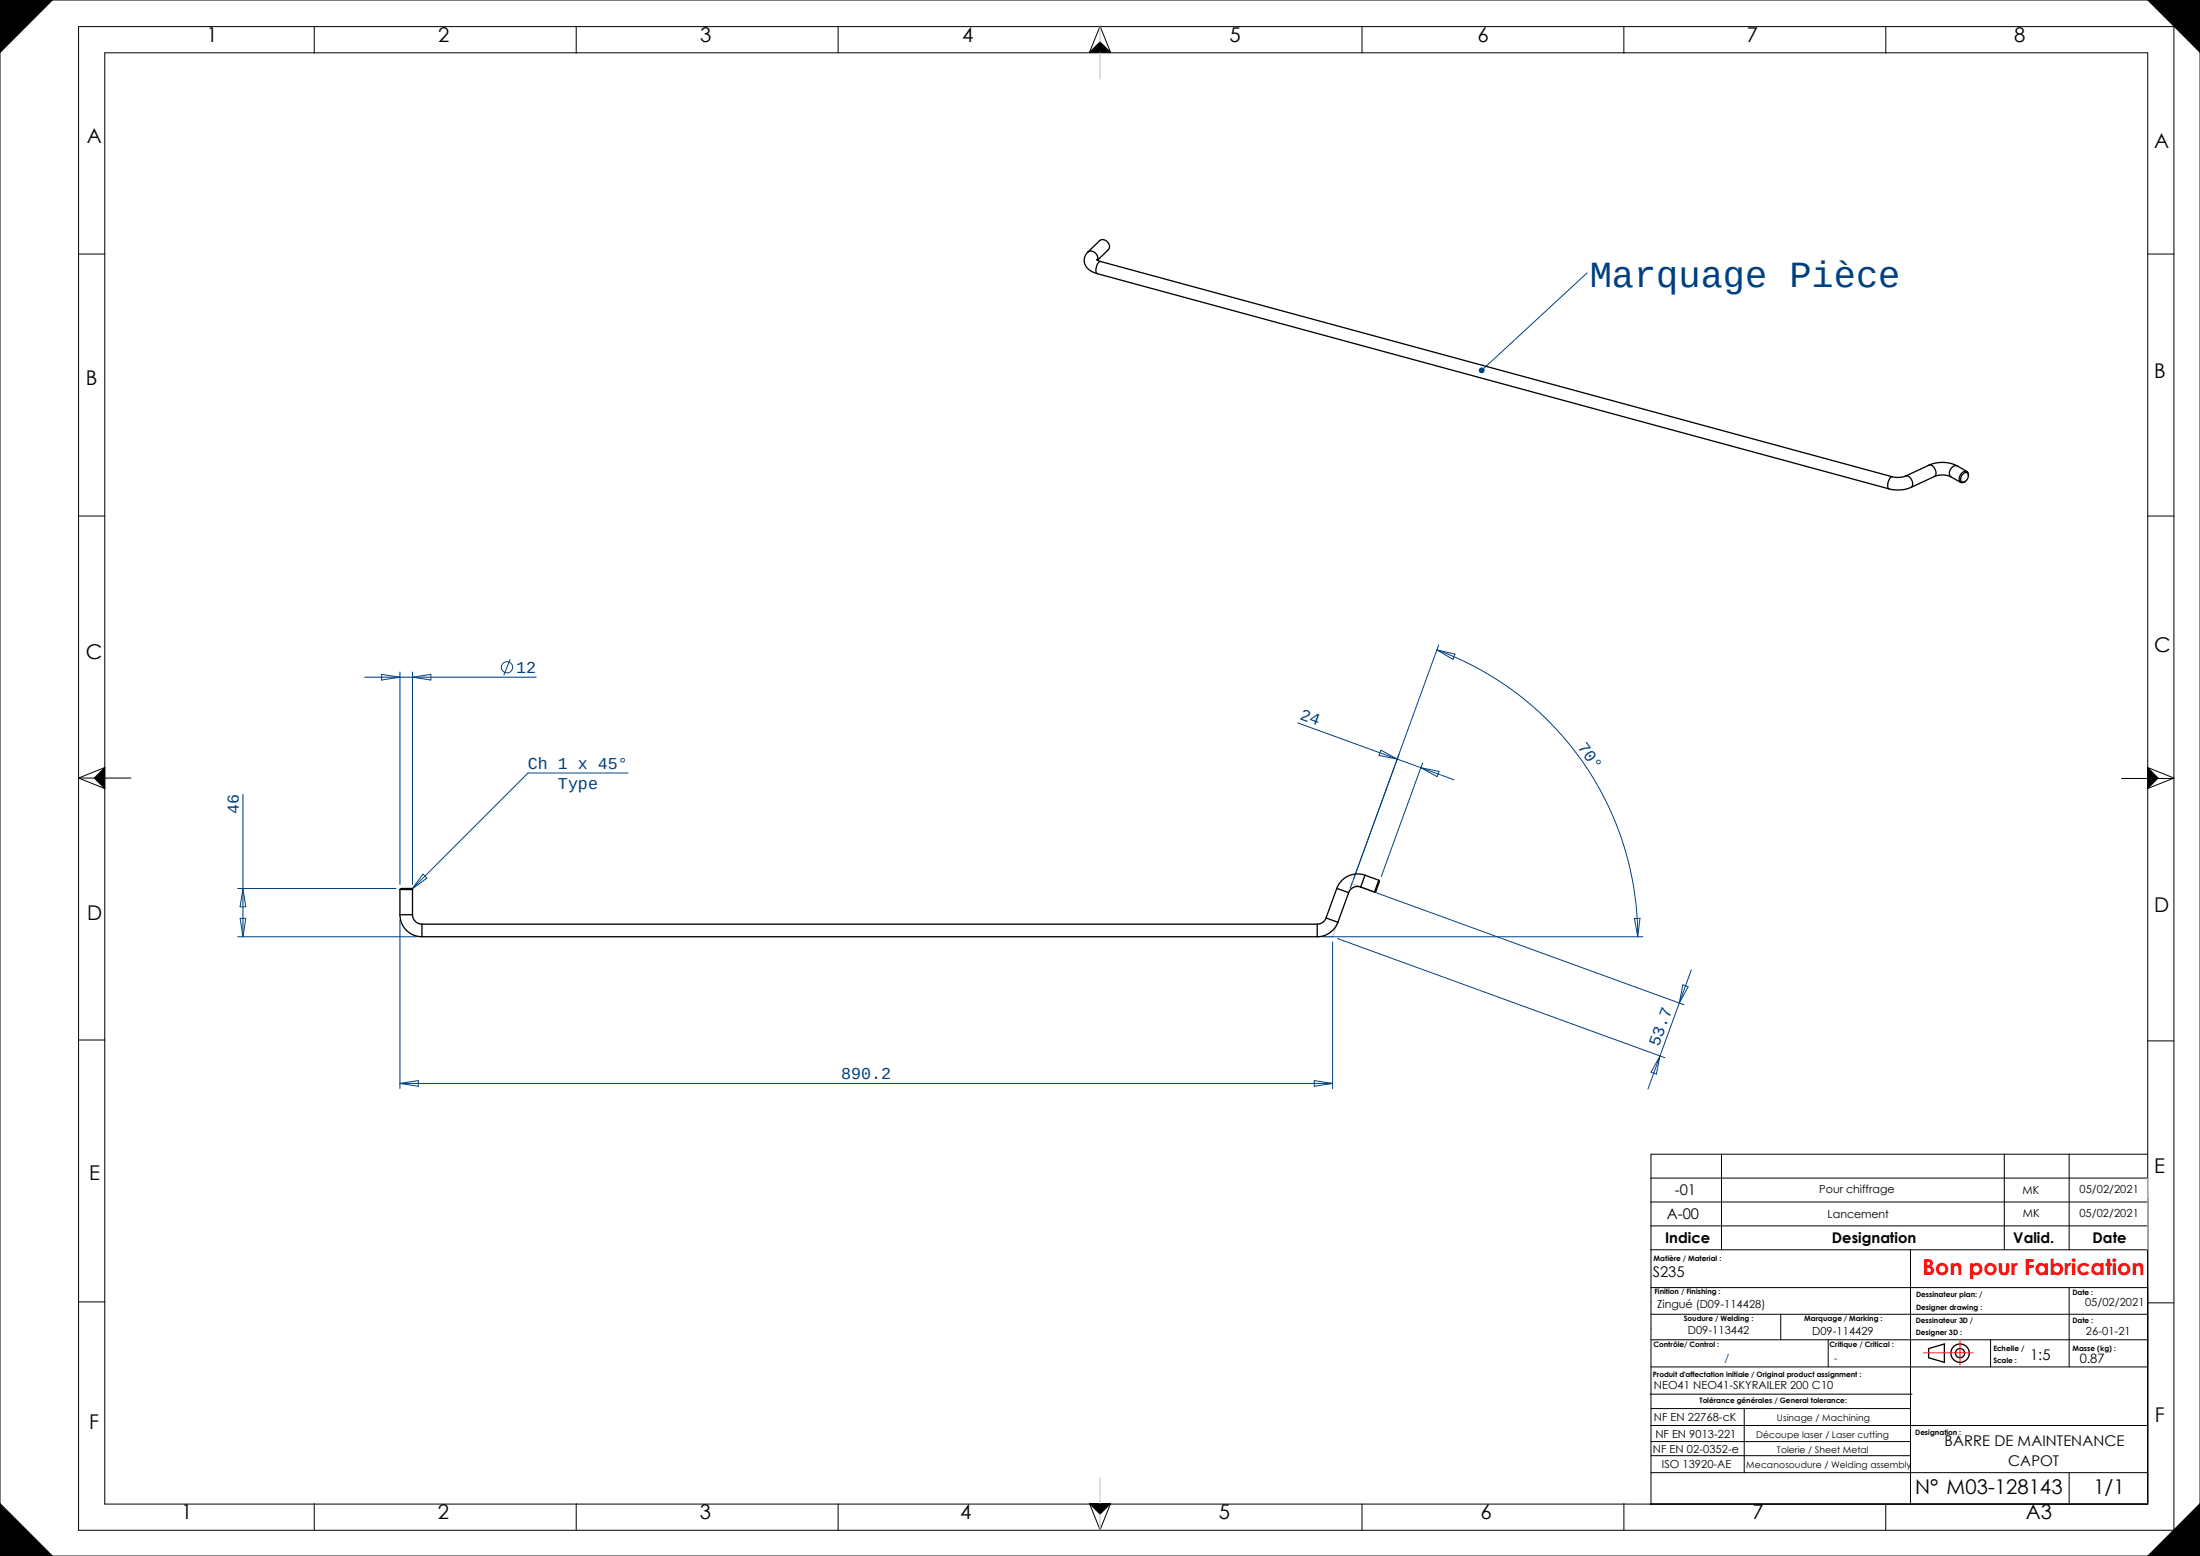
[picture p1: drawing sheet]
<svg xmlns="http://www.w3.org/2000/svg" width="420mm" height="297mm" viewBox="0 0 420 297" stroke-linecap="round" stroke-linejoin="round" font-family="sans-serif">
<g fill="none" stroke="#000" stroke-width=".25">
<path d="M368.2 257.4l3-.9v3.5l-3-.8z"/>
<circle cx="374.2" cy="258.3" r=".87"/>
<circle cx="374.2" cy="258.3" r="1.76"/>
</g>
<g fill="none" stroke="#000" stroke-width=".19">
<path d="M0 0h420v297h-420zM10 0l-10 10M15 5.1h400v287h-400zM20 10.1h390v277h-390zM60 5.2v5M110 5.2v5M160 5.1v5M208 10l2-5 2 5M208 10h4M208 10l2-2 2 2M260 5.1v5M310 5.2v5"/>
<path d="M360 5.2v5M410 0l10 10M15 48.5h5M410 48.5h5M15 98.5h5M410 98.5h5M15 148.5h10M15 148.5l5-2-2 2 2 2zM405 148.6h10M410 146.5l5 2-5 2 2-2zM15 198.5h5M410 198.7h5"/>
<path d="M315.2 238.6h94.8M315.2 224.9h94.8M315.2 229.4h94.8M315.2 234h94.8M328.6 220.3v18.3M364.7 238.6v48.5M382.6 220.3v18.3M395 220.3v18.3M410 220.3h-94.8v66.8M15 248.5h5M315.2 250.9h94.8M315.2 245.8h94.8"/>
<path d="M315.2 255.7h94.8M340 250.9v4.8M349 255.7v5.2M380 255.7v5.2M395 245.8v15.1M410 248.7h5M315 266.1h50M315.2 272.1h94.8M315.2 260.9h94.8M315.2 268.9h49.5M315.2 277.9h49.5M315.2 275.2h49.5"/>
<path d="M333 268.9v12.2M0 287l10 10M60 287v5M110 287v5M160 287.1v5M208 287l2 5 2-5M208 287h4M208 287l2 2 2-2M260 287.1v5M310 287v5M315.2 281.1h94.8M360 287v5"/>
<path d="M395 281.1v6M420 287l-10 10"/>
</g>
<path d="M367.2 258.2h9.5M374.2 256v4.5" fill="none" stroke="#f00" stroke-width=".19"/>
<path d="M210 5.1v10M251.7 178.8h2.9M255.3 176.2l-1 2.8M257.9 168.6l1.7 .6M258.1 168.5l-.6 1.7M410 224.9v13.7M210 282.1v10" fill="none" stroke="#c0c0c0" stroke-width=".19"/>
<path d="M0 0v10l10-10zM410 0l10 10v-10zM420 287l-10 10h10zM0 287v10h10zM208 287h4l-2 2zM20 146.5v4l-2-2zM208 10l2-2 2 2zM410 146.5l2 2-2 2z" fill-rule="evenodd" fill="#000"/>
<g fill="none" stroke="#004080" stroke-width=".19">
<path d="M303 52.1l-20.1 18.6M69.6 129.3h32.8M72.9 128.7l3.4 .6-3.4 .5zM76.3 128.3v40.5M78.7 128.3v40.5M78.7 129.3l3.6-.6v1.1zM97.4 125.8l-1.2 3.1M247.7 138l19 6.9M274.3 124.1a58.3 58.3 0 0 1 38.4 54.7M274.3 124.1l3.5 .8-.4 1zM274.6 123.1l-16.8 46.4M46.4 151.6v27.2"/>
<path d="M119.9 147.6h-19.1l-22.1 22.1M263.6 143.2l3.1 1.7-3.4-.7zM266.7 144.9l4.6 1.6M271.3 146.5l6.3 2.3M271.3 146.5l3.4 .7-.4 1zM271.6 145.6l-7.9 21.8M45.4 178.8h34.2M45.4 169.6h30.2M45.8 175.3h1.1l-.5 3.5zM46.4 169.6l.5 3.5h-1.1zM76.3 175.6v32.2M80.7 166.8l.8 .8-2.8 2.1z"/>
<path d="M252.4 178.8h61.2M254.4 179.8v28M255.3 179.1l62.5 22.8M259 169l62.5 22.8M312 175.3h1.1l-.4 3.5zM321.3 188l1 .4-1.7 3.1zM322.9 185.1l-8.3 22.8M76.3 206.8h178.1M76.3 206.8l3.5-.5v1zM250.9 206.3l3.5 .5-3.5 .5zM316.9 201.6l-.7 3.4-1-.3z"/>
<circle cx="96.8" cy="127.4" r="1.07"/>
</g>
<path d="M282.5 70.3a.56 .56 0 0 1 .8 0 .56 .56 0 0 1-.1 .8 .56 .56 0 0 1-.7 0l.4-.4-.4 .4a.56 .56 0 0 1 0-.8z" fill-rule="evenodd" fill="#004080"/>
<g fill="none" stroke="#000" stroke-width=".25">
<path d="M207.7 48.1a2.26 2.26 0 0 0 .9 3.8l.9 .3M207.7 48.1l2.2-2.2a1.24 1.24 0 0 1 1.5 .3 1.24 1.24 0 0 1 .2 1.5l-2.1 2M207.7 48.1a1.29 1.29 0 0 1 1.4 .2 1.29 1.29 0 0 1 .4 1.4M209.3 49.5l.8 .4M209.5 52.2l151.1 41.1M210.1 49.9a1.77 1.77 0 0 0-.6 2.3M210.1 49.9l151.1 41.1M361.2 91a1.73 1.73 0 0 0-.6 2.3M363.8 90.9a4.2 4.2 0 0 1-2.6 .1M363.8 90.9a1.38 1.38 0 0 1 1 2.1M364.8 93a6.5 6.5 0 0 1-4.2 .3M368.3 88.8a6.4 6.4 0 0 1 5.3 .1"/>
<path d="M368.3 88.8a1.39 1.39 0 0 1 1 2.2M368.3 88.8l-4.5 2.1M369.3 91a4 4 0 0 1 3.1 0M369.3 91l-4.5 2M372.4 91l1.9 1.1M373.6 88.9a1.33 1.33 0 0 0-1.2 .7 1.33 1.33 0 0 0 0 1.4M373.6 88.9l1.9 1.1M374.8 90.4a.56 .56 0 0 1 .8-.1 .56 .56 0 0 1 .1 .7 .97 .97 0 0 1-1.2 .9l-.2-.6zM375.8 90.9a.69 .69 0 0 0-.4-.9 .69 .69 0 0 0-.9 .3 1.22 1.22 0 0 0-.2 1.8h.4l.5-.2M76.3 174.6a4.2 4.2 0 0 0 4.3 4.2M76.3 169.8h2.4M76.3 169.8a1.65 1.65 0 0 1 1.5-.2h.7l.2 .2"/>
<path d="M76.3 174.6h2.4M76.3 169.8v4.8M78.7 174.6a1.81 1.81 0 0 0 1.9 1.8M78.7 169.8v4.8M80.6 176.4v2.4M80.6 176.4h170.9M80.6 178.8h170.9M251.5 176.4v2.4M253.2 175.2a1.81 1.81 0 0 1-1.7 1.2M253.2 175.2l2.2 .8M255.2 169.6l2.3 .8M255.2 169.6l-2 5.6"/>
<path d="M255.4 176a4.2 4.2 0 0 1-3.9 2.8M257.5 170.4l-2.1 5.6M259.8 169.3a1.79 1.79 0 0 0-2.3 1.1M259.8 169.3l2.6 1M260.6 167.1a4.2 4.2 0 0 0-5.4 2.5M260.6 167.1l-.8 2.2M260.6 167.1l2.6 .9M263.2 168l-.8 2.3M263.2 168l.1 .3-.2 .7a1.66 1.66 0 0 1-.7 1.3"/>
</g>
<text font-size="7.1" fill="#004080" x="303.5" y="54.8">Marquage Pièce</text>
<text font-size="4.2" fill="#f00" x="367" y="243.4">Bon pour Fabrication</text>
<g font-size="3.9">
<text x="39.4" y="8.1">1</text>
<text x="83.6" y="8.1">2</text>
<text x="133.7" y="8.1">3</text>
<text x="183.7" y="8.1">4</text>
<text x="234.7" y="8">5</text>
<text x="282.1" y="8">6</text>
<text x="333.5" y="8">7</text>
<text x="384.5" y="8">8</text>
<text x="16.5" y="27.3">A</text>
<text x="411.3" y="28.3">A</text>
<text x="16.4" y="73.5">B</text>
<text x="411.3" y="72.1">B</text>
<text x="16.4" y="125.8">C</text>
<text x="411.3" y="124.4">C</text>
<text x="16.6" y="175.5">D</text>
<text x="411.3" y="174.2">D</text>
<text x="17" y="225.3">E</text>
<text x="411.3" y="223.9">E</text>
<text x="17" y="272.7">F</text>
<text x="411.4" y="271.4">F</text>
<text x="365.6" y="285.3">N° M03-128143</text>
<text x="399.6" y="285.3">1/1</text>
<text x="34.6" y="290">1</text>
<text x="83.6" y="290">2</text>
<text x="133.6" y="290">3</text>
<text x="183.3" y="290">4</text>
<text x="232.7" y="290">5</text>
<text x="282.7" y="290">6</text>
<text x="334.5" y="290">7</text>
<text x="386.7" y="290">A3</text>
</g>
<g font-size="3.2" fill="#004080">
<text x="98.6" y="128.5">12</text>
<text x="248" y="137.3" transform="rotate(20 248 137.3)">24</text>
<text x="301.1" y="142.6" transform="rotate(55 301.1 142.6)">70°</text>
<text x="100.8" y="146.8">Ch 1 x 45°</text>
<text x="45.6" y="155.4" transform="rotate(-90 45.6 155.4)">46</text>
<text x="106.5" y="150.6">Type</text>
<text x="316.7" y="199.8" transform="rotate(-70 316.7 199.8)">53.7</text>
<text x="160.6" y="206">890.2</text>
</g>
<g font-size="2.8">
<text x="318.2" y="232.7">A-00</text>
<text x="319.7" y="228.1">-01</text>
<text x="317.9" y="237.3">Indice</text>
<text x="349.7" y="237.3">Designation</text>
<text x="384.3" y="237.3">Valid.</text>
<text x="399.5" y="237.3">Date</text>
<text x="315.5" y="243.8">S235</text>
<text x="387.6" y="259.6">1:5</text>
<text x="371.2" y="276">BARRE DE MAINTENANCE</text>
<text x="383.4" y="279.8">CAPOT</text>
</g>
<text font-size="2.5" x="397" y="260.2">0.87</text>
<g font-size="2.1">
<text x="347.3" y="227.7">Pour chiffrage</text>
<text x="386.1" y="227.9">MK</text>
<text x="397" y="227.8">05/02/2021</text>
<text x="348.9" y="232.5">Lancement</text>
<text x="386.2" y="232.3">MK</text>
<text x="397" y="232.3">05/02/2021</text>
<text x="316.4" y="249.6">Zingué (D09-114428)</text>
<text x="398.1" y="249.2">05/02/2021</text>
<text x="322.2" y="254.7">D09-113442</text>
<text x="345.9" y="254.9">D09-114429</text>
<text x="398.2" y="254.9">26-01-21</text>
<text x="315.7" y="265.1">NEO41 NEO41-SKYRAILER 200 C10</text>
<text x="315.7" y="271.2">NF EN 22768-cK</text>
<text x="316" y="274.4">NF EN 9013-221</text>
<text x="315.6" y="277.4">NF EN 02-0352-e</text>
<text x="317.2" y="280.3">ISO 13920-AE</text>
</g>
<text font-size="2.1" fill="#004080" x="329.2" y="260">/</text>
<text font-size="2.1" fill="#f00" x="350.1" y="260">-</text>
<g font-size="1.8">
<text x="335.3" y="274.4">Découpe laser / Laser cutting</text>
<text x="339.2" y="271.2">Usinage / Machining</text>
<text x="333.4" y="280.3">Mecanosoudure / Welding assembly</text>
<text x="339.2" y="277.4">Tolerie / Sheet Metal</text>
</g>
<g font-size="1.4">
<text x="315.7" y="240.7">Matière / Material :</text>
<text x="315.8" y="247.1">Finition / Finishing :</text>
<text x="365.8" y="247.6">Dessinateur plan: /</text>
<text x="365.8" y="250">Designer drawing :</text>
<text x="395.6" y="247.2">Date :</text>
<text x="315.7" y="257.1">Contrôle/ Control :</text>
<text x="321.5" y="252.1">Soudure / Welding :</text>
<text x="344.5" y="252.1">Marquage / Marking :</text>
<text x="349.2" y="257.1">Critique / Critical :</text>
<text x="365.7" y="252.5">Dessinateur 3D /</text>
<text x="365.7" y="254.9">Designer 3D :</text>
<text x="380.5" y="257.9">Echelle /</text>
<text x="395.6" y="252.5">Date :</text>
<text x="395.6" y="257.9">Masse (kg) :</text>
<text x="315.6" y="262.8">Produit d'affectation initiale / Original product assignment :</text>
<text x="380.5" y="260.2">Scale :</text>
<text x="324.5" y="267.8">Tolérance générales / General tolerance:</text>
<text x="365.6" y="273.8">Designation :</text>
</g>
</svg>
